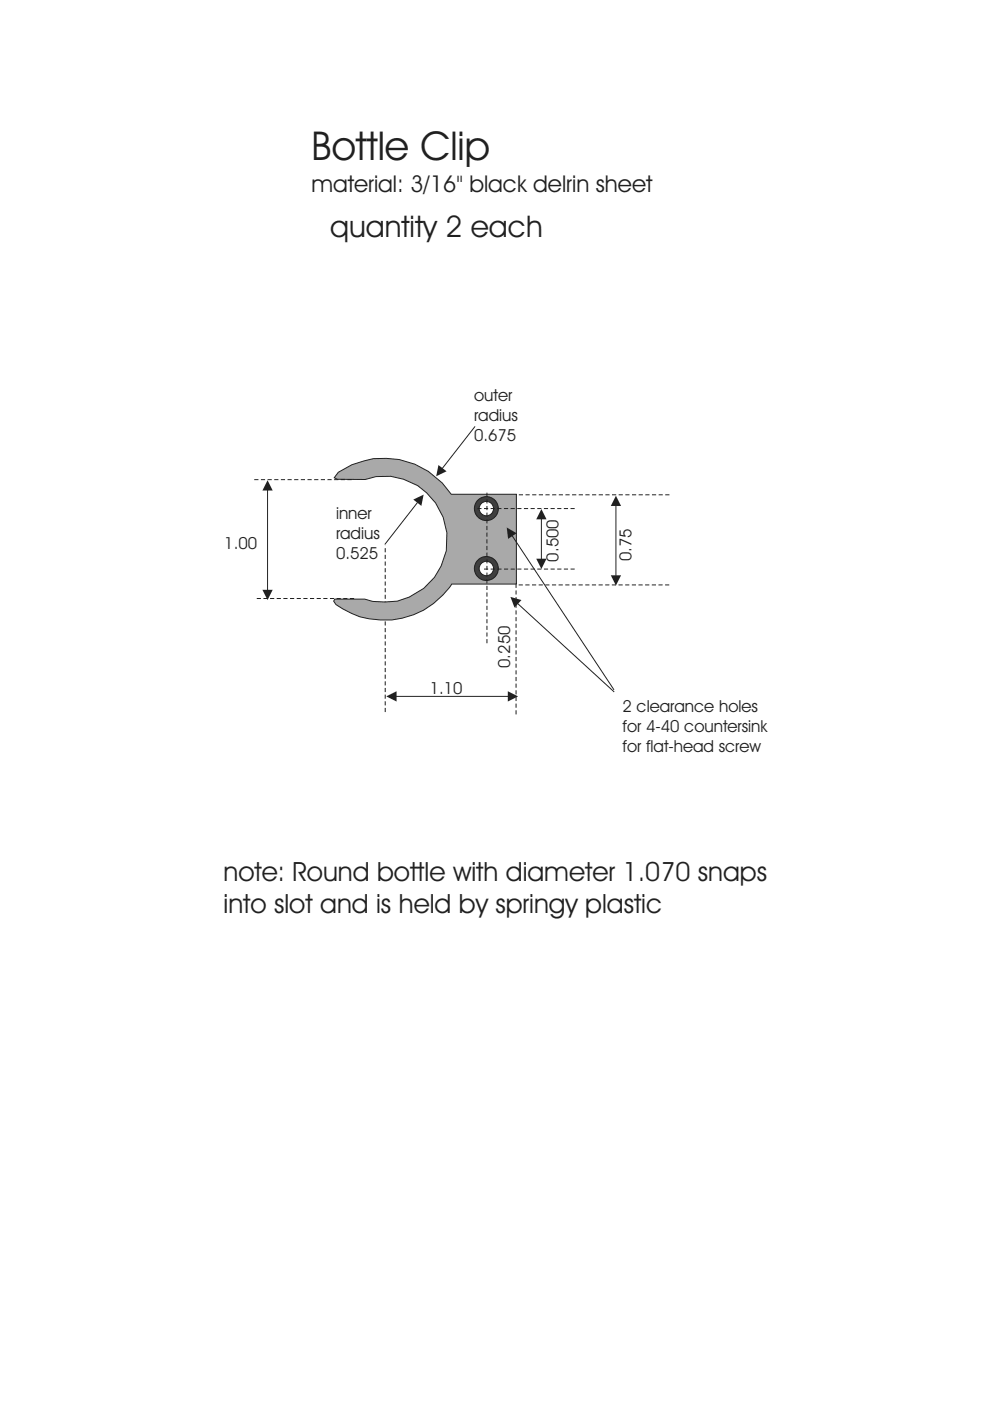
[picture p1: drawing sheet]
<svg xmlns="http://www.w3.org/2000/svg" width="210mm" height="297mm" viewBox="0 0 210 297" stroke-linecap="round" stroke-linejoin="round" font-family="sans-serif">
<path d="M84 147.6h23.8" fill="none" stroke="#231f20" stroke-width=".21"/>
<g fill="#231f20">
<path d="M81.9 147.6l2.2-1v2.1z"/>
<path d="M107.7 146.6l2.1 1-2.1 1.1z"/>
</g>
<path d="M114.8 110v8.6" fill="none" stroke="#231f20" stroke-width=".21"/>
<g fill="#231f20">
<path d="M113.7 118.5h2.2l-1.1 2.1z"/>
<path d="M114.8 107.9l1.1 2.2h-2.2z"/>
</g>
<path d="M130.6 107.2v14.9" fill="none" stroke="#231f20" stroke-width=".21"/>
<g fill="#231f20">
<path d="M129.5 122h2.2l-1.1 2.1z"/>
<path d="M130.6 105.1l1.1 2.2h-2.2z"/>
</g>
<path d="M56.7 103.9v21.3" fill="none" stroke="#231f20" stroke-width=".21"/>
<g fill="#231f20">
<path d="M55.6 125h2.2l-1.1 2.2z"/>
<path d="M56.7 101.8l1.1 2.2h-2.2z"/>
</g>
<path d="M81.7 151v-35.3" fill="none" stroke="#231f20" stroke-width=".21" stroke-dasharray=".9 .5" stroke-linecap="butt"/>
<path d="M71.7 100.1a17.2 17.2 0 0 1 24 4.7h13.8v19h-13.7a17.3 17.3 0 0 1-24.6 4.4l-.5-.7 .3-.5h6.3a13.3 13.3 0 0 0 17.5-12.6 13.3 13.3 0 0 0-17.4-12.7l-5.9-.1-.6-.3z" fill-rule="evenodd" fill="#a8a9ad"/>
<path d="M71.7 100.1a17.2 17.2 0 0 1 24 4.7h13.8v19h-13.7a17.3 17.3 0 0 1-24.6 4.4l-.5-.7 .3-.5h6.3a13.3 13.3 0 0 0 17.5-12.6 13.3 13.3 0 0 0-17.4-12.7l-5.9-.1-.6-.3z" fill="none" stroke="#231f20" stroke-width=".21"/>
<circle cx="103.1" cy="107.8" r="2.54" fill="#3e3e3f"/>
<circle cx="103.1" cy="107.8" r="2.54" fill="none" stroke="#231f20" stroke-width=".21"/>
<circle cx="103.1" cy="107.8" r="1.52" fill="#fff"/>
<circle cx="103.1" cy="107.8" r="1.52" fill="none" stroke="#231f20" stroke-width=".21"/>
<circle cx="103.1" cy="120.5" r="2.54" fill="#3e3e3f"/>
<circle cx="103.1" cy="120.5" r="2.54" fill="none" stroke="#231f20" stroke-width=".21"/>
<circle cx="103.1" cy="120.5" r="1.52" fill="#fff"/>
<g fill="none" stroke="#231f20" stroke-width=".21">
<path d="M88.6 106.5l-7 8.9"/>
<circle cx="103.1" cy="120.5" r="1.52"/>
</g>
<path d="M101.2 107.8h20.7M110 104.9h32M102.6 120.7h19.8M103.2 136.4v-32M110 124h32M109.4 151.5v-28.2" fill="none" stroke="#231f20" stroke-width=".21" stroke-dasharray=".9 .5" stroke-linecap="butt"/>
<path d="M87.6 105.9l2.2-1-.5 2.4z" fill="#231f20"/>
<path d="M109.7 127.9l20.5 18.8" fill="none" stroke="#231f20" stroke-width=".21"/>
<path d="M108.2 126.6l2.4 .6-1.5 1.6z" fill="#231f20"/>
<path d="M108.6 113.6l21.6 32.7" fill="none" stroke="#231f20" stroke-width=".21"/>
<path d="M107.4 111.8l2.1 1.3-1.8 1.2z" fill="#231f20"/>
<path d="M100.7 90.4l-7 9" fill="none" stroke="#231f20" stroke-width=".21"/>
<path d="M93 98.6l1.7 1.3-2.2 1.1z" fill="#231f20"/>
<path d="M53.9 101.7h20.7M54.4 126.9h20.7" fill="none" stroke="#231f20" stroke-width=".21" stroke-dasharray=".9 .5" stroke-linecap="butt"/>
<text font-size="8.5" fill="#231f20" x="66" y="33.9">Bottle Clip</text>
<text font-size="6.3" fill="#231f20" x="70" y="50.2">quantity 2 each</text>
<g font-size="5.6" fill="#231f20">
<text x="47.4" y="186.9">note: Round bottle with diameter 1.070 snaps</text>
<text x="47.4" y="193.6">into slot and is held by springy plastic</text>
</g>
<text font-size="4.9" fill="#231f20" x="66" y="40.7">material: 3/16&quot; black delrin sheet</text>
<g font-size="3.5" fill="#231f20">
<text x="100.5" y="85">outer</text>
<text x="100.5" y="89.2">radius</text>
<text x="100.5" y="93.4">0.675</text>
<text x="71.2" y="110.1">inner</text>
<text x="47.5" y="116.3">1.00</text>
<text x="71.2" y="114.3">radius</text>
<text x="71.2" y="118.6">0.525</text>
<text x="118.4" y="119" transform="rotate(-90 118.4 119)">0.500</text>
<text x="133.9" y="119" transform="rotate(-90 133.9 119)">0.75</text>
<text x="108.2" y="141.6" transform="rotate(-90 108.2 141.6)">0.250</text>
<text x="91.1" y="147.1">1.10</text>
<text x="132" y="151">2 clearance holes</text>
<text x="132" y="155.2">for 4-40 countersink</text>
<text x="132" y="159.4">for flat-head screw</text>
</g>
</svg>
